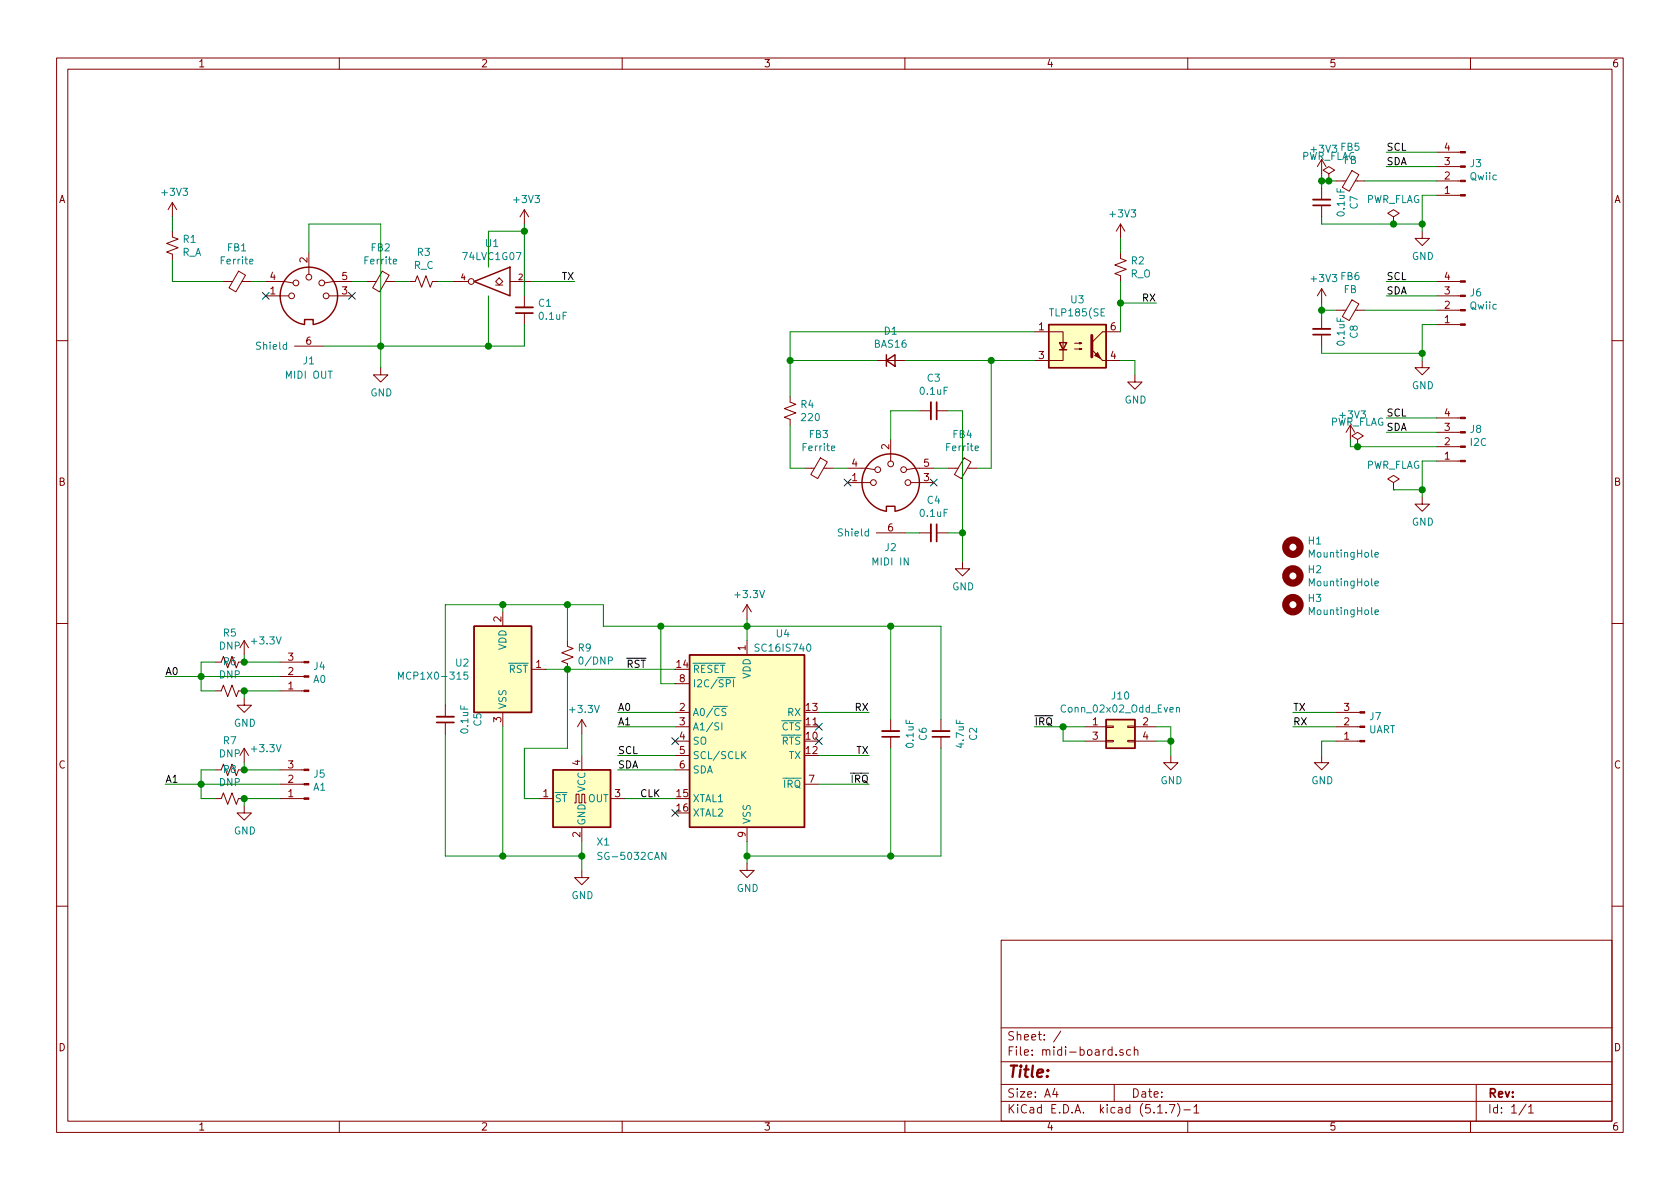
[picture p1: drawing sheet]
EESchema Schematic File Version 4
EELAYER 30 0
EELAYER END
$Descr A4 11693 8268
encoding utf-8
Sheet 1 1
Title ""
Date ""
Rev ""
Comp ""
Comment1 ""
Comment2 ""
Comment3 ""
Comment4 ""
$EndDescr
$Comp
L Symbols:MIDI_DIN J2
U 1 1
P 6200 3350
F 0 "J2" H 6200 2900 50  0000 C CNN
F 1 "MIDI IN" H 6200 2800 50  0000 C CNN
F 2 "footprints:SDS-50J" H 6200 3350 50  0001 C CNN
F 3 "http://www.mouser.com/ds/2/18/40_c091_abd_e-75918.pdf" H 6200 3350 50  0001 C CNN
	1    6200 3350
	1    0    0    -1  
$EndComp
$Comp
L Connector:Conn_01x04_Male J3
U 1 1
P 10200 1250
F 0 "J3" H 10172 1132 50  0000 R CNN
F 1 "Qwiic" H 10172 1223 50  0000 R CNN
F 2 "Connectors_JST:JST_SH_SM04B-SRSS-TB_04x1.00mm_Angled" H 10200 1250 50  0001 C CNN
F 3 "~" H 10200 1250 50  0001 C CNN
	1    10200 1250
	-1   0    0    1   
$EndComp
$Comp
L power:+3V3 #PWR0101
U 1 1
P 9200 1200
F 0 "#PWR0101" H 9200 1050 50  0001 C CNN
F 1 "+3V3" H 9215 1373 50  0000 C CNN
F 2 "" H 9200 1200 50  0001 C CNN
F 3 "" H 9200 1200 50  0001 C CNN
	1    9200 1200
	1    0    0    -1  
$EndComp
$Comp
L power:GND #PWR0102
U 1 1
P 9900 1600
F 0 "#PWR0102" H 9900 1350 50  0001 C CNN
F 1 "GND" H 9905 1427 50  0000 C CNN
F 2 "" H 9900 1600 50  0001 C CNN
F 3 "" H 9900 1600 50  0001 C CNN
	1    9900 1600
	1    0    0    -1  
$EndComp
Wire Wire Line
	9200 1200 9200 1250
Wire Wire Line
	9200 1250 9250 1250
Wire Wire Line
	10000 1350 9900 1350
Wire Wire Line
	9900 1350 9900 1550
$Comp
L Symbols:MIDI_DIN J1
U 1 1
P 2150 2050
F 0 "J1" H 2150 1600 50  0000 C CNN
F 1 "MIDI OUT" H 2150 1500 50  0000 C CNN
F 2 "footprints:SDS-50J" H 2150 2050 50  0001 C CNN
F 3 "http://www.mouser.com/ds/2/18/40_c091_abd_e-75918.pdf" H 2150 2050 50  0001 C CNN
	1    2150 2050
	1    0    0    -1  
$EndComp
$Comp
L power:GND #PWR0103
U 1 1
P 2650 2550
F 0 "#PWR0103" H 2650 2300 50  0001 C CNN
F 1 "GND" H 2655 2377 50  0000 C CNN
F 2 "" H 2650 2550 50  0001 C CNN
F 3 "" H 2650 2550 50  0001 C CNN
	1    2650 2550
	1    0    0    -1  
$EndComp
Wire Wire Line
	2250 2400 2650 2400
Wire Wire Line
	2650 2400 2650 2550
Wire Wire Line
	2150 1750 2150 1550
Wire Wire Line
	2150 1550 2650 1550
Wire Wire Line
	2650 1550 2650 2400
Connection ~ 2650 2400
$Comp
L Device:Ferrite_Bead_Small FB1
U 1 1
P 1650 1950
F 0 "FB1" V 1413 1950 50  0000 C CNN
F 1 "Ferrite" V 1504 1950 50  0000 C CNN
F 2 "Inductors_SMD:L_0805_HandSoldering" V 1580 1950 50  0001 C CNN
F 3 "~" H 1650 1950 50  0001 C CNN
	1    1650 1950
	0    1    1    0   
$EndComp
$Comp
L Device:Ferrite_Bead_Small FB2
U 1 1
P 2650 1950
F 0 "FB2" V 2413 1950 50  0000 C CNN
F 1 "Ferrite" V 2504 1950 50  0000 C CNN
F 2 "Inductors_SMD:L_0805_HandSoldering" V 2580 1950 50  0001 C CNN
F 3 "~" H 2650 1950 50  0001 C CNN
	1    2650 1950
	0    1    1    0   
$EndComp
Wire Wire Line
	2450 1950 2550 1950
Wire Wire Line
	1850 1950 1750 1950
NoConn ~ 2450 2050
NoConn ~ 1850 2050
$Comp
L Device:Ferrite_Bead_Small FB3
U 1 1
P 5700 3250
F 0 "FB3" V 5463 3250 50  0000 C CNN
F 1 "Ferrite" V 5554 3250 50  0000 C CNN
F 2 "Inductors_SMD:L_0805_HandSoldering" V 5630 3250 50  0001 C CNN
F 3 "~" H 5700 3250 50  0001 C CNN
	1    5700 3250
	0    1    1    0   
$EndComp
$Comp
L Device:Ferrite_Bead_Small FB4
U 1 1
P 6700 3250
F 0 "FB4" V 6463 3250 50  0000 C CNN
F 1 "Ferrite" V 6554 3250 50  0000 C CNN
F 2 "Inductors_SMD:L_0805_HandSoldering" V 6630 3250 50  0001 C CNN
F 3 "~" H 6700 3250 50  0001 C CNN
	1    6700 3250
	0    1    1    0   
$EndComp
Wire Wire Line
	6500 3250 6600 3250
Wire Wire Line
	5900 3250 5800 3250
NoConn ~ 5900 3350
NoConn ~ 6500 3350
$Comp
L power:GND #PWR0104
U 1 1
P 6700 3900
F 0 "#PWR0104" H 6700 3650 50  0001 C CNN
F 1 "GND" H 6705 3727 50  0000 C CNN
F 2 "" H 6700 3900 50  0001 C CNN
F 3 "" H 6700 3900 50  0001 C CNN
	1    6700 3900
	1    0    0    -1  
$EndComp
$Comp
L Device:C_Small C4
U 1 1
P 6500 3700
F 0 "C4" V 6271 3700 50  0000 C CNN
F 1 "0.1uF" V 6362 3700 50  0000 C CNN
F 2 "Capacitors_SMD:C_0805_HandSoldering" H 6500 3700 50  0001 C CNN
F 3 "~" H 6500 3700 50  0001 C CNN
	1    6500 3700
	0    1    1    0   
$EndComp
$Comp
L Device:C_Small C3
U 1 1
P 6500 2850
F 0 "C3" V 6271 2850 50  0000 C CNN
F 1 "0.1uF" V 6362 2850 50  0000 C CNN
F 2 "Capacitors_SMD:C_0805_HandSoldering" H 6500 2850 50  0001 C CNN
F 3 "~" H 6500 2850 50  0001 C CNN
	1    6500 2850
	0    1    1    0   
$EndComp
Wire Wire Line
	6200 3050 6200 2850
Wire Wire Line
	6200 2850 6400 2850
Wire Wire Line
	6600 2850 6700 2850
Wire Wire Line
	6700 2850 6700 3700
Wire Wire Line
	6600 3700 6700 3700
Connection ~ 6700 3700
Wire Wire Line
	6700 3700 6700 3900
Wire Wire Line
	6300 3700 6400 3700
$Comp
L Device:D_Small D1
U 1 1
P 6200 2500
F 0 "D1" H 6200 2707 50  0000 C CNN
F 1 "BAS16" H 6200 2616 50  0000 C CNN
F 2 "Diodes_SMD:D_SOT-23_ANK" V 6200 2500 50  0001 C CNN
F 3 "~" V 6200 2500 50  0001 C CNN
	1    6200 2500
	1    0    0    -1  
$EndComp
Wire Wire Line
	6800 3250 6900 3250
Wire Wire Line
	6900 3250 6900 2500
Wire Wire Line
	6900 2500 6300 2500
Wire Wire Line
	6100 2500 5500 2500
Wire Wire Line
	5500 3250 5600 3250
$Comp
L Symbols:TLP185(SE U3
U 1 1
P 7500 2400
F 0 "U3" H 7500 2725 50  0000 C CNN
F 1 "TLP185(SE" H 7500 2634 50  0000 C CNN
F 2 "Housings_SOIC:SO-6_4.4x3.6mm_Pitch1.27mm" H 7300 2200 50  0001 L CIN
F 3 "http://www.soselectronic.cz/a_info/resource/d/pc817.pdf" H 7500 2400 50  0001 L CNN
	1    7500 2400
	1    0    0    -1  
$EndComp
Wire Wire Line
	7200 2300 5500 2300
Wire Wire Line
	5500 2300 5500 2500
Wire Wire Line
	6900 2500 7200 2500
Connection ~ 6900 2500
$Comp
L power:GND #PWR0105
U 1 1
P 7900 2600
F 0 "#PWR0105" H 7900 2350 50  0001 C CNN
F 1 "GND" H 7905 2427 50  0000 C CNN
F 2 "" H 7900 2600 50  0001 C CNN
F 3 "" H 7900 2600 50  0001 C CNN
	1    7900 2600
	1    0    0    -1  
$EndComp
Wire Wire Line
	7800 2500 7900 2500
Wire Wire Line
	7900 2500 7900 2600
$Comp
L Device:R_Small_US R2
U 1 1
P 7800 1850
F 0 "R2" H 7868 1896 50  0000 L CNN
F 1 "R_O" H 7868 1805 50  0000 L CNN
F 2 "Resistors_SMD:R_0805_HandSoldering" H 7800 1850 50  0001 C CNN
F 3 "~" H 7800 1850 50  0001 C CNN
	1    7800 1850
	1    0    0    -1  
$EndComp
$Comp
L power:+3V3 #PWR0106
U 1 1
P 7800 1650
F 0 "#PWR0106" H 7800 1500 50  0001 C CNN
F 1 "+3V3" H 7815 1823 50  0000 C CNN
F 2 "" H 7800 1650 50  0001 C CNN
F 3 "" H 7800 1650 50  0001 C CNN
	1    7800 1650
	1    0    0    -1  
$EndComp
Text Label 8050 2100 2    50   ~ 0
RX
$Comp
L power:+3V3 #PWR0107
U 1 1
P 1200 1500
F 0 "#PWR0107" H 1200 1350 50  0001 C CNN
F 1 "+3V3" H 1215 1673 50  0000 C CNN
F 2 "" H 1200 1500 50  0001 C CNN
F 3 "" H 1200 1500 50  0001 C CNN
	1    1200 1500
	1    0    0    -1  
$EndComp
$Comp
L Device:R_Small_US R1
U 1 1
P 1200 1700
F 0 "R1" H 1268 1746 50  0000 L CNN
F 1 "R_A" H 1268 1655 50  0000 L CNN
F 2 "Resistors_SMD:R_0805_HandSoldering" H 1200 1700 50  0001 C CNN
F 3 "~" H 1200 1700 50  0001 C CNN
	1    1200 1700
	1    0    0    -1  
$EndComp
Wire Wire Line
	1200 1800 1200 1950
Wire Wire Line
	1200 1950 1550 1950
Wire Wire Line
	1200 1600 1200 1500
$Comp
L Device:R_Small_US R3
U 1 1
P 2950 1950
F 0 "R3" V 2745 1950 50  0000 C CNN
F 1 "R_C" V 2836 1950 50  0000 C CNN
F 2 "Resistors_SMD:R_0805_HandSoldering" H 2950 1950 50  0001 C CNN
F 3 "~" H 2950 1950 50  0001 C CNN
	1    2950 1950
	0    1    1    0   
$EndComp
Wire Wire Line
	2750 1950 2850 1950
$Comp
L 74xGxx:74LVC1G06 U1
U 1 1
P 3400 1950
F 0 "U1" H 3375 2217 50  0000 C CNN
F 1 "74LVC1G07" H 3375 2126 50  0000 C CNN
F 2 "TO_SOT_Packages_SMD:SOT-353_SC-70-5_Handsoldering" H 3400 1950 50  0001 C CNN
F 3 "http://www.ti.com/lit/sg/scyt129e/scyt129e.pdf" H 3400 1950 50  0001 C CNN
	1    3400 1950
	-1   0    0    -1  
$EndComp
Wire Wire Line
	3150 1950 3050 1950
Wire Wire Line
	3700 1950 4000 1950
Text Label 4000 1950 2    50   ~ 0
TX
Wire Wire Line
	2650 2400 3400 2400
Wire Wire Line
	3400 2400 3400 2050
$Comp
L power:+3V3 #PWR0108
U 1 1
P 3650 1550
F 0 "#PWR0108" H 3650 1400 50  0001 C CNN
F 1 "+3V3" H 3665 1723 50  0000 C CNN
F 2 "" H 3650 1550 50  0001 C CNN
F 3 "" H 3650 1550 50  0001 C CNN
	1    3650 1550
	1    0    0    -1  
$EndComp
$Comp
L Device:C_Small C1
U 1 1
P 3650 2150
F 0 "C1" H 3558 2104 50  0000 R CNN
F 1 "0.1uF" H 3558 2195 50  0000 R CNN
F 2 "Capacitors_SMD:C_0805_HandSoldering" H 3650 2150 50  0001 C CNN
F 3 "~" H 3650 2150 50  0001 C CNN
	1    3650 2150
	-1   0    0    1   
$EndComp
Wire Wire Line
	3650 2050 3650 1600
Wire Wire Line
	3400 1850 3400 1600
Wire Wire Line
	3400 1600 3650 1600
Connection ~ 3650 1600
Wire Wire Line
	3650 1600 3650 1550
Wire Wire Line
	3400 2400 3650 2400
Wire Wire Line
	3650 2400 3650 2250
Connection ~ 3400 2400
$Comp
L Device:R_Small_US R4
U 1 1
P 5500 2850
F 0 "R4" H 5568 2896 50  0000 L CNN
F 1 "220" H 5568 2805 50  0000 L CNN
F 2 "Resistors_SMD:R_0805_HandSoldering" H 5500 2850 50  0001 C CNN
F 3 "~" H 5500 2850 50  0001 C CNN
	1    5500 2850
	1    0    0    -1  
$EndComp
Wire Wire Line
	5500 2750 5500 2500
Connection ~ 5500 2500
Wire Wire Line
	5500 2950 5500 3250
$Comp
L Mechanical:MountingHole H1
U 1 1
P 9000 3800
F 0 "H1" H 9100 3846 50  0000 L CNN
F 1 "MountingHole" H 9100 3755 50  0000 L CNN
F 2 "Mounting_Holes:MountingHole_3.2mm_M3_Pad_Via" H 9000 3800 50  0001 C CNN
F 3 "~" H 9000 3800 50  0001 C CNN
	1    9000 3800
	1    0    0    -1  
$EndComp
$Comp
L Mechanical:MountingHole H2
U 1 1
P 9000 4000
F 0 "H2" H 9100 4046 50  0000 L CNN
F 1 "MountingHole" H 9100 3955 50  0000 L CNN
F 2 "Mounting_Holes:MountingHole_3.2mm_M3_Pad_Via" H 9000 4000 50  0001 C CNN
F 3 "~" H 9000 4000 50  0001 C CNN
	1    9000 4000
	1    0    0    -1  
$EndComp
$Comp
L Mechanical:MountingHole H3
U 1 1
P 9000 4200
F 0 "H3" H 9100 4246 50  0000 L CNN
F 1 "MountingHole" H 9100 4155 50  0000 L CNN
F 2 "Mounting_Holes:MountingHole_3.2mm_M3_Pad_Via" H 9000 4200 50  0001 C CNN
F 3 "~" H 9000 4200 50  0001 C CNN
	1    9000 4200
	1    0    0    -1  
$EndComp
$Comp
L Interface_UART:SC16IS740 U4
U 1 1
P 5200 5150
F 0 "U4" H 5450 5900 50  0000 C CNN
F 1 "SC16IS740" H 5450 5800 50  0000 C CNN
F 2 "Housings_SSOP:TSSOP-16_4.4x5mm_Pitch0.65mm" H 5200 3950 50  0001 C CNN
F 3 "https://www.nxp.com/docs/en/data-sheet/SC16IS740_750_760.pdf" H 5200 3750 50  0001 C CNN
	1    5200 5150
	1    0    0    -1  
$EndComp
NoConn ~ 4700 5150
$Comp
L Device:C_Small C6
U 1 1
P 6200 5100
F 0 "C6" V 5971 5100 50  0000 C CNN
F 1 "0.1uF" V 6062 5100 50  0000 C CNN
F 2 "Capacitors_SMD:C_0805_HandSoldering" H 6200 5100 50  0001 C CNN
F 3 "~" H 6200 5100 50  0001 C CNN
	1    6200 5100
	-1   0    0    1   
$EndComp
Wire Wire Line
	5200 5850 5200 5950
Wire Wire Line
	5200 5950 6200 5950
Wire Wire Line
	6200 5950 6200 5200
Wire Wire Line
	5200 4450 5200 4350
Wire Wire Line
	5200 4350 6200 4350
Wire Wire Line
	6200 4350 6200 5000
Wire Wire Line
	5200 5950 5200 6000
Connection ~ 5200 5950
Wire Wire Line
	5200 4350 5200 4300
Connection ~ 5200 4350
$Comp
L power:+3.3V #PWR0109
U 1 1
P 5200 4300
F 0 "#PWR0109" H 5200 4150 50  0001 C CNN
F 1 "+3.3V" H 5215 4473 50  0000 C CNN
F 2 "" H 5200 4300 50  0001 C CNN
F 3 "" H 5200 4300 50  0001 C CNN
	1    5200 4300
	1    0    0    -1  
$EndComp
$Comp
L power:GND #PWR0110
U 1 1
P 5200 6000
F 0 "#PWR0110" H 5200 5750 50  0001 C CNN
F 1 "GND" H 5205 5827 50  0000 C CNN
F 2 "" H 5200 6000 50  0001 C CNN
F 3 "" H 5200 6000 50  0001 C CNN
	1    5200 6000
	1    0    0    -1  
$EndComp
Wire Wire Line
	5700 4950 6050 4950
Wire Wire Line
	5700 5250 6050 5250
NoConn ~ 5700 5150
NoConn ~ 5700 5050
NoConn ~ 4700 5650
Wire Wire Line
	4700 4750 4600 4750
Wire Wire Line
	4600 4750 4600 4350
Wire Wire Line
	4600 4350 5200 4350
Wire Wire Line
	4700 4950 4300 4950
Wire Wire Line
	4700 5050 4300 5050
Wire Wire Line
	4700 5250 4300 5250
Wire Wire Line
	4700 5350 4300 5350
Text Label 4300 4950 0    50   ~ 0
A0
Text Label 4300 5050 0    50   ~ 0
A1
Text Label 6050 4950 2    50   ~ 0
RX
Text Label 6050 5250 2    50   ~ 0
TX
Wire Wire Line
	10000 1150 9650 1150
Wire Wire Line
	10000 1050 9650 1050
Text Label 9650 1050 0    50   ~ 0
SCL
Text Label 9650 1150 0    50   ~ 0
SDA
$Comp
L Device:Ferrite_Bead_Small FB5
U 1 1
P 9400 1250
F 0 "FB5" V 9163 1250 50  0000 C CNN
F 1 "FB" V 9254 1250 50  0000 C CNN
F 2 "Inductors_SMD:L_0805_HandSoldering" V 9330 1250 50  0001 C CNN
F 3 "~" H 9400 1250 50  0001 C CNN
	1    9400 1250
	0    1    1    0   
$EndComp
Wire Wire Line
	10000 1250 9500 1250
$Comp
L Device:C_Small C7
U 1 1
P 9200 1400
F 0 "C7" V 8971 1400 50  0000 C CNN
F 1 "0.1uF" V 9062 1400 50  0000 C CNN
F 2 "Capacitors_SMD:C_0805_HandSoldering" H 9200 1400 50  0001 C CNN
F 3 "~" H 9200 1400 50  0001 C CNN
	1    9200 1400
	-1   0    0    1   
$EndComp
Wire Wire Line
	9200 1500 9200 1550
Wire Wire Line
	9200 1550 9700 1550
Connection ~ 9900 1550
Wire Wire Line
	9900 1550 9900 1600
Wire Wire Line
	9200 1300 9200 1250
Connection ~ 9200 1250
$Comp
L Connector:Conn_01x04_Male J6
U 1 1
P 10200 2150
F 0 "J6" H 10172 2032 50  0000 R CNN
F 1 "Qwiic" H 10172 2123 50  0000 R CNN
F 2 "Connectors_JST:JST_SH_SM04B-SRSS-TB_04x1.00mm_Angled" H 10200 2150 50  0001 C CNN
F 3 "~" H 10200 2150 50  0001 C CNN
	1    10200 2150
	-1   0    0    1   
$EndComp
$Comp
L power:+3V3 #PWR0111
U 1 1
P 9200 2100
F 0 "#PWR0111" H 9200 1950 50  0001 C CNN
F 1 "+3V3" H 9215 2273 50  0000 C CNN
F 2 "" H 9200 2100 50  0001 C CNN
F 3 "" H 9200 2100 50  0001 C CNN
	1    9200 2100
	1    0    0    -1  
$EndComp
$Comp
L power:GND #PWR0112
U 1 1
P 9900 2500
F 0 "#PWR0112" H 9900 2250 50  0001 C CNN
F 1 "GND" H 9905 2327 50  0000 C CNN
F 2 "" H 9900 2500 50  0001 C CNN
F 3 "" H 9900 2500 50  0001 C CNN
	1    9900 2500
	1    0    0    -1  
$EndComp
Wire Wire Line
	9200 2100 9200 2150
Wire Wire Line
	9200 2150 9300 2150
Wire Wire Line
	10000 2250 9900 2250
Wire Wire Line
	9900 2250 9900 2450
Wire Wire Line
	10000 2050 9650 2050
Wire Wire Line
	10000 1950 9650 1950
Text Label 9650 1950 0    50   ~ 0
SCL
Text Label 9650 2050 0    50   ~ 0
SDA
$Comp
L Device:Ferrite_Bead_Small FB6
U 1 1
P 9400 2150
F 0 "FB6" V 9163 2150 50  0000 C CNN
F 1 "FB" V 9254 2150 50  0000 C CNN
F 2 "Inductors_SMD:L_0805_HandSoldering" V 9330 2150 50  0001 C CNN
F 3 "~" H 9400 2150 50  0001 C CNN
	1    9400 2150
	0    1    1    0   
$EndComp
Wire Wire Line
	10000 2150 9500 2150
$Comp
L Device:C_Small C8
U 1 1
P 9200 2300
F 0 "C8" V 8971 2300 50  0000 C CNN
F 1 "0.1uF" V 9062 2300 50  0000 C CNN
F 2 "Capacitors_SMD:C_0805_HandSoldering" H 9200 2300 50  0001 C CNN
F 3 "~" H 9200 2300 50  0001 C CNN
	1    9200 2300
	-1   0    0    1   
$EndComp
Wire Wire Line
	9200 2400 9200 2450
Wire Wire Line
	9200 2450 9900 2450
Connection ~ 9900 2450
Wire Wire Line
	9900 2450 9900 2500
Wire Wire Line
	9200 2200 9200 2150
Connection ~ 9200 2150
Text Label 4300 5250 0    50   ~ 0
SCL
Text Label 4300 5350 0    50   ~ 0
SDA
$Comp
L Connector:Conn_01x03_Male J4
U 1 1
P 2150 4700
F 0 "J4" H 2122 4632 50  0000 R CNN
F 1 "A0" H 2122 4723 50  0000 R CNN
F 2 "Pin_Headers:Pin_Header_Straight_1x03_Pitch2.54mm" H 2150 4700 50  0001 C CNN
F 3 "~" H 2150 4700 50  0001 C CNN
	1    2150 4700
	-1   0    0    1   
$EndComp
Wire Wire Line
	1950 4600 1700 4600
Wire Wire Line
	1950 4700 1400 4700
Wire Wire Line
	1950 4800 1700 4800
Wire Wire Line
	1700 4800 1700 4850
Wire Wire Line
	1700 4600 1700 4550
$Comp
L power:+3.3V #PWR0113
U 1 1
P 1700 4550
F 0 "#PWR0113" H 1700 4400 50  0001 C CNN
F 1 "+3.3V" H 1850 4650 50  0000 C CNN
F 2 "" H 1700 4550 50  0001 C CNN
F 3 "" H 1700 4550 50  0001 C CNN
	1    1700 4550
	1    0    0    -1  
$EndComp
$Comp
L power:GND #PWR0114
U 1 1
P 1700 4850
F 0 "#PWR0114" H 1700 4600 50  0001 C CNN
F 1 "GND" H 1705 4677 50  0000 C CNN
F 2 "" H 1700 4850 50  0001 C CNN
F 3 "" H 1700 4850 50  0001 C CNN
	1    1700 4850
	1    0    0    -1  
$EndComp
$Comp
L Device:R_Small_US R5
U 1 1
P 1600 4600
F 0 "R5" V 1395 4600 50  0000 C CNN
F 1 "DNP" V 1486 4600 50  0000 C CNN
F 2 "Resistors_SMD:R_0805_HandSoldering" H 1600 4600 50  0001 C CNN
F 3 "~" H 1600 4600 50  0001 C CNN
	1    1600 4600
	0    1    1    0   
$EndComp
Connection ~ 1700 4600
$Comp
L Device:R_Small_US R6
U 1 1
P 1600 4800
F 0 "R6" V 1395 4800 50  0000 C CNN
F 1 "DNP" V 1486 4800 50  0000 C CNN
F 2 "Resistors_SMD:R_0805_HandSoldering" H 1600 4800 50  0001 C CNN
F 3 "~" H 1600 4800 50  0001 C CNN
	1    1600 4800
	0    1    1    0   
$EndComp
Connection ~ 1700 4800
Wire Wire Line
	1500 4800 1400 4800
Wire Wire Line
	1400 4800 1400 4700
Connection ~ 1400 4700
Wire Wire Line
	1400 4700 1150 4700
Wire Wire Line
	1500 4600 1400 4600
Wire Wire Line
	1400 4600 1400 4700
Text Label 1150 4700 0    50   ~ 0
A0
$Comp
L Connector:Conn_01x03_Male J5
U 1 1
P 2150 5450
F 0 "J5" H 2122 5382 50  0000 R CNN
F 1 "A1" H 2122 5473 50  0000 R CNN
F 2 "Pin_Headers:Pin_Header_Straight_1x03_Pitch2.54mm" H 2150 5450 50  0001 C CNN
F 3 "~" H 2150 5450 50  0001 C CNN
	1    2150 5450
	-1   0    0    1   
$EndComp
Wire Wire Line
	1950 5350 1700 5350
Wire Wire Line
	1950 5450 1400 5450
Wire Wire Line
	1950 5550 1700 5550
Wire Wire Line
	1700 5550 1700 5600
Wire Wire Line
	1700 5350 1700 5300
$Comp
L power:+3.3V #PWR0115
U 1 1
P 1700 5300
F 0 "#PWR0115" H 1700 5150 50  0001 C CNN
F 1 "+3.3V" H 1850 5400 50  0000 C CNN
F 2 "" H 1700 5300 50  0001 C CNN
F 3 "" H 1700 5300 50  0001 C CNN
	1    1700 5300
	1    0    0    -1  
$EndComp
$Comp
L power:GND #PWR0116
U 1 1
P 1700 5600
F 0 "#PWR0116" H 1700 5350 50  0001 C CNN
F 1 "GND" H 1705 5427 50  0000 C CNN
F 2 "" H 1700 5600 50  0001 C CNN
F 3 "" H 1700 5600 50  0001 C CNN
	1    1700 5600
	1    0    0    -1  
$EndComp
$Comp
L Device:R_Small_US R7
U 1 1
P 1600 5350
F 0 "R7" V 1395 5350 50  0000 C CNN
F 1 "DNP" V 1486 5350 50  0000 C CNN
F 2 "Resistors_SMD:R_0805_HandSoldering" H 1600 5350 50  0001 C CNN
F 3 "~" H 1600 5350 50  0001 C CNN
	1    1600 5350
	0    1    1    0   
$EndComp
Connection ~ 1700 5350
$Comp
L Device:R_Small_US R8
U 1 1
P 1600 5550
F 0 "R8" V 1395 5550 50  0000 C CNN
F 1 "DNP" V 1486 5550 50  0000 C CNN
F 2 "Resistors_SMD:R_0805_HandSoldering" H 1600 5550 50  0001 C CNN
F 3 "~" H 1600 5550 50  0001 C CNN
	1    1600 5550
	0    1    1    0   
$EndComp
Connection ~ 1700 5550
Wire Wire Line
	1500 5550 1400 5550
Wire Wire Line
	1400 5550 1400 5450
Connection ~ 1400 5450
Wire Wire Line
	1400 5450 1150 5450
Wire Wire Line
	1500 5350 1400 5350
Wire Wire Line
	1400 5350 1400 5450
Text Label 1150 5450 0    50   ~ 0
A1
$Comp
L Oscillator:SG-5032CAN X1
U 1 1
P 4050 5550
F 0 "X1" H 4150 5250 50  0000 L CNN
F 1 "SG-5032CAN" H 4150 5150 50  0000 L CNN
F 2 "Oscillators:Oscillator_SMD_SeikoEpson_SG8002CE-4pin_3.2x2.5mm_HandSoldering" H 4750 5200 50  0001 C CNN
F 3 "https://support.epson.biz/td/api/doc_check.php?dl=brief_SG5032CAN&lang=en" H 3950 5550 50  0001 C CNN
	1    4050 5550
	1    0    0    -1  
$EndComp
Wire Wire Line
	4350 5550 4700 5550
Wire Wire Line
	4050 5850 4050 5950
Wire Wire Line
	3750 5550 3650 5550
$Comp
L power:GND #PWR0117
U 1 1
P 4050 6050
F 0 "#PWR0117" H 4050 5800 50  0001 C CNN
F 1 "GND" H 4055 5877 50  0000 C CNN
F 2 "" H 4050 6050 50  0001 C CNN
F 3 "" H 4050 6050 50  0001 C CNN
	1    4050 6050
	1    0    0    -1  
$EndComp
$Comp
L power:+3.3V #PWR0118
U 1 1
P 4050 5100
F 0 "#PWR0118" H 4050 4950 50  0001 C CNN
F 1 "+3.3V" H 4065 5273 50  0000 C CNN
F 2 "" H 4050 5100 50  0001 C CNN
F 3 "" H 4050 5100 50  0001 C CNN
	1    4050 5100
	1    0    0    -1  
$EndComp
$Comp
L Device:C_Small C5
U 1 1
P 3100 5000
F 0 "C5" V 2871 5000 50  0000 C CNN
F 1 "0.1uF" V 2962 5000 50  0000 C CNN
F 2 "Capacitors_SMD:C_0805_HandSoldering" H 3100 5000 50  0001 C CNN
F 3 "~" H 3100 5000 50  0001 C CNN
	1    3100 5000
	-1   0    0    1   
$EndComp
Connection ~ 4050 5950
Wire Wire Line
	4050 5950 4050 6050
$Comp
L Connector:Conn_01x03_Male J7
U 1 1
P 9500 5050
F 0 "J7" H 9472 4982 50  0000 R CNN
F 1 "UART" H 9472 5073 50  0000 R CNN
F 2 "Pin_Headers:Pin_Header_Straight_1x03_Pitch2.54mm" H 9500 5050 50  0001 C CNN
F 3 "~" H 9500 5050 50  0001 C CNN
	1    9500 5050
	-1   0    0    1   
$EndComp
Wire Wire Line
	9300 5150 9200 5150
Wire Wire Line
	9200 5150 9200 5250
$Comp
L power:GND #PWR0119
U 1 1
P 9200 5250
F 0 "#PWR0119" H 9200 5000 50  0001 C CNN
F 1 "GND" H 9205 5077 50  0000 C CNN
F 2 "" H 9200 5250 50  0001 C CNN
F 3 "" H 9200 5250 50  0001 C CNN
	1    9200 5250
	1    0    0    -1  
$EndComp
Wire Wire Line
	9300 5050 9000 5050
Wire Wire Line
	9300 4950 9000 4950
Text Label 9000 4950 0    50   ~ 0
TX
Text Label 9000 5050 0    50   ~ 0
RX
Wire Wire Line
	7800 1650 7800 1750
Wire Wire Line
	7800 2100 8050 2100
Wire Wire Line
	7800 1950 7800 2100
Connection ~ 7800 2100
Wire Wire Line
	7800 2100 7800 2300
$Comp
L Power_Supervisor:MCP120-xxxxTT U2
U 1 1
P 3500 4650
F 0 "U2" H 3271 4696 50  0000 R CNN
F 1 "MCP1X0-315" H 3271 4605 50  0000 R CNN
F 2 "TO_SOT_Packages_SMD:SOT-23" H 4100 4300 50  0001 C CNN
F 3 "http://ww1.microchip.com/downloads/en/DeviceDoc/11184d.pdf" H 3500 4650 50  0001 C CNN
	1    3500 4650
	1    0    0    -1  
$EndComp
Wire Wire Line
	4700 4650 3950 4650
Wire Wire Line
	3500 4250 3500 4200
Wire Wire Line
	3500 4200 3950 4200
Wire Wire Line
	4200 4200 4200 4350
Wire Wire Line
	4200 4350 4600 4350
Connection ~ 4600 4350
Wire Wire Line
	3500 5950 3500 5050
$Comp
L Device:R_Small_US R9
U 1 1
P 3950 4550
F 0 "R9" H 3882 4504 50  0000 R CNN
F 1 "0/DNP" H 3882 4595 50  0000 R CNN
F 2 "Resistors_SMD:R_0805_HandSoldering" H 3950 4550 50  0001 C CNN
F 3 "~" H 3950 4550 50  0001 C CNN
	1    3950 4550
	-1   0    0    1   
$EndComp
Connection ~ 3950 4650
Wire Wire Line
	3950 4650 3800 4650
Wire Wire Line
	3950 4450 3950 4200
Connection ~ 3950 4200
Wire Wire Line
	3950 4200 4200 4200
Wire Wire Line
	4050 5100 4050 5250
Wire Wire Line
	3950 4650 3950 5200
Wire Wire Line
	3950 5200 3650 5200
Wire Wire Line
	3650 5200 3650 5550
Wire Wire Line
	3100 4900 3100 4200
Wire Wire Line
	3100 4200 3500 4200
Connection ~ 3500 4200
Wire Wire Line
	3100 5100 3100 5950
Wire Wire Line
	3100 5950 3500 5950
Connection ~ 3500 5950
Wire Wire Line
	3500 5950 4050 5950
$Comp
L Device:C_Small C2
U 1 1
P 6550 5100
F 0 "C2" V 6321 5100 50  0000 C CNN
F 1 "4.7uF" V 6412 5100 50  0000 C CNN
F 2 "Capacitors_SMD:C_0805_HandSoldering" H 6550 5100 50  0001 C CNN
F 3 "~" H 6550 5100 50  0001 C CNN
	1    6550 5100
	-1   0    0    1   
$EndComp
Wire Wire Line
	6200 4350 6550 4350
Wire Wire Line
	6550 4350 6550 5000
Connection ~ 6200 4350
Wire Wire Line
	6550 5200 6550 5950
Wire Wire Line
	6550 5950 6200 5950
Connection ~ 6200 5950
$Comp
L power:PWR_FLAG #FLG0101
U 1 1
P 9250 1250
F 0 "#FLG0101" H 9250 1325 50  0001 C CNN
F 1 "PWR_FLAG" H 9250 1423 50  0000 C CNN
F 2 "" H 9250 1250 50  0001 C CNN
F 3 "~" H 9250 1250 50  0001 C CNN
	1    9250 1250
	1    0    0    -1  
$EndComp
Connection ~ 9250 1250
Wire Wire Line
	9250 1250 9300 1250
$Comp
L power:PWR_FLAG #FLG0102
U 1 1
P 9700 1550
F 0 "#FLG0102" H 9700 1625 50  0001 C CNN
F 1 "PWR_FLAG" H 9700 1723 50  0000 C CNN
F 2 "" H 9700 1550 50  0001 C CNN
F 3 "~" H 9700 1550 50  0001 C CNN
	1    9700 1550
	1    0    0    -1  
$EndComp
Connection ~ 9700 1550
Wire Wire Line
	9700 1550 9900 1550
$Comp
L Connector_Generic:Conn_02x02_Odd_Even J10
U 1 1
P 7750 5050
F 0 "J10" H 7800 5267 50  0000 C CNN
F 1 "Conn_02x02_Odd_Even" H 7800 5176 50  0000 C CNN
F 2 "Pin_Headers:Pin_Header_Straight_2x02_Pitch2.54mm" H 7750 5050 50  0001 C CNN
F 3 "~" H 7750 5050 50  0001 C CNN
	1    7750 5050
	1    0    0    -1  
$EndComp
$Comp
L power:GND #PWR0120
U 1 1
P 8150 5250
F 0 "#PWR0120" H 8150 5000 50  0001 C CNN
F 1 "GND" H 8155 5077 50  0000 C CNN
F 2 "" H 8150 5250 50  0001 C CNN
F 3 "" H 8150 5250 50  0001 C CNN
	1    8150 5250
	1    0    0    -1  
$EndComp
Wire Wire Line
	8050 5050 8150 5050
Wire Wire Line
	8150 5050 8150 5150
Wire Wire Line
	8050 5150 8150 5150
Connection ~ 8150 5150
Wire Wire Line
	8150 5150 8150 5250
Wire Wire Line
	7200 5050 7400 5050
Wire Wire Line
	7400 5050 7400 5150
Wire Wire Line
	7400 5150 7550 5150
Connection ~ 7400 5050
Wire Wire Line
	7400 5050 7550 5050
Text Label 7200 5050 0    50   ~ 0
~IRQ
Wire Wire Line
	5700 5450 6050 5450
Text Label 6050 5450 2    50   ~ 0
~IRQ
$Comp
L Connector:Conn_01x04_Male J8
U 1 1
P 10200 3100
F 0 "J8" H 10172 2982 50  0000 R CNN
F 1 "I2C" H 10172 3073 50  0000 R CNN
F 2 "Pin_Headers:Pin_Header_Straight_1x04_Pitch2.54mm" H 10200 3100 50  0001 C CNN
F 3 "~" H 10200 3100 50  0001 C CNN
	1    10200 3100
	-1   0    0    1   
$EndComp
$Comp
L power:+3V3 #PWR0123
U 1 1
P 9400 3050
F 0 "#PWR0123" H 9400 2900 50  0001 C CNN
F 1 "+3V3" H 9415 3223 50  0000 C CNN
F 2 "" H 9400 3050 50  0001 C CNN
F 3 "" H 9400 3050 50  0001 C CNN
	1    9400 3050
	1    0    0    -1  
$EndComp
$Comp
L power:GND #PWR0124
U 1 1
P 9900 3450
F 0 "#PWR0124" H 9900 3200 50  0001 C CNN
F 1 "GND" H 9905 3277 50  0000 C CNN
F 2 "" H 9900 3450 50  0001 C CNN
F 3 "" H 9900 3450 50  0001 C CNN
	1    9900 3450
	1    0    0    -1  
$EndComp
Wire Wire Line
	9400 3050 9400 3100
Wire Wire Line
	9400 3100 9450 3100
Wire Wire Line
	10000 3200 9900 3200
Wire Wire Line
	9900 3200 9900 3400
Wire Wire Line
	10000 3000 9650 3000
Wire Wire Line
	10000 2900 9650 2900
Text Label 9650 2900 0    50   ~ 0
SCL
Text Label 9650 3000 0    50   ~ 0
SDA
Connection ~ 9900 3400
Wire Wire Line
	9900 3400 9900 3450
$Comp
L power:PWR_FLAG #FLG0103
U 1 1
P 9450 3100
F 0 "#FLG0103" H 9450 3175 50  0001 C CNN
F 1 "PWR_FLAG" H 9450 3273 50  0000 C CNN
F 2 "" H 9450 3100 50  0001 C CNN
F 3 "~" H 9450 3100 50  0001 C CNN
	1    9450 3100
	1    0    0    -1  
$EndComp
$Comp
L power:PWR_FLAG #FLG0104
U 1 1
P 9700 3400
F 0 "#FLG0104" H 9700 3475 50  0001 C CNN
F 1 "PWR_FLAG" H 9700 3573 50  0000 C CNN
F 2 "" H 9700 3400 50  0001 C CNN
F 3 "~" H 9700 3400 50  0001 C CNN
	1    9700 3400
	1    0    0    -1  
$EndComp
Wire Wire Line
	9700 3400 9900 3400
Wire Wire Line
	10000 3100 9450 3100
Connection ~ 9450 3100
Text Label 4500 4650 2    50   ~ 0
~RST
Text Label 4600 5550 2    50   ~ 0
CLK
$EndSCHEMATC
